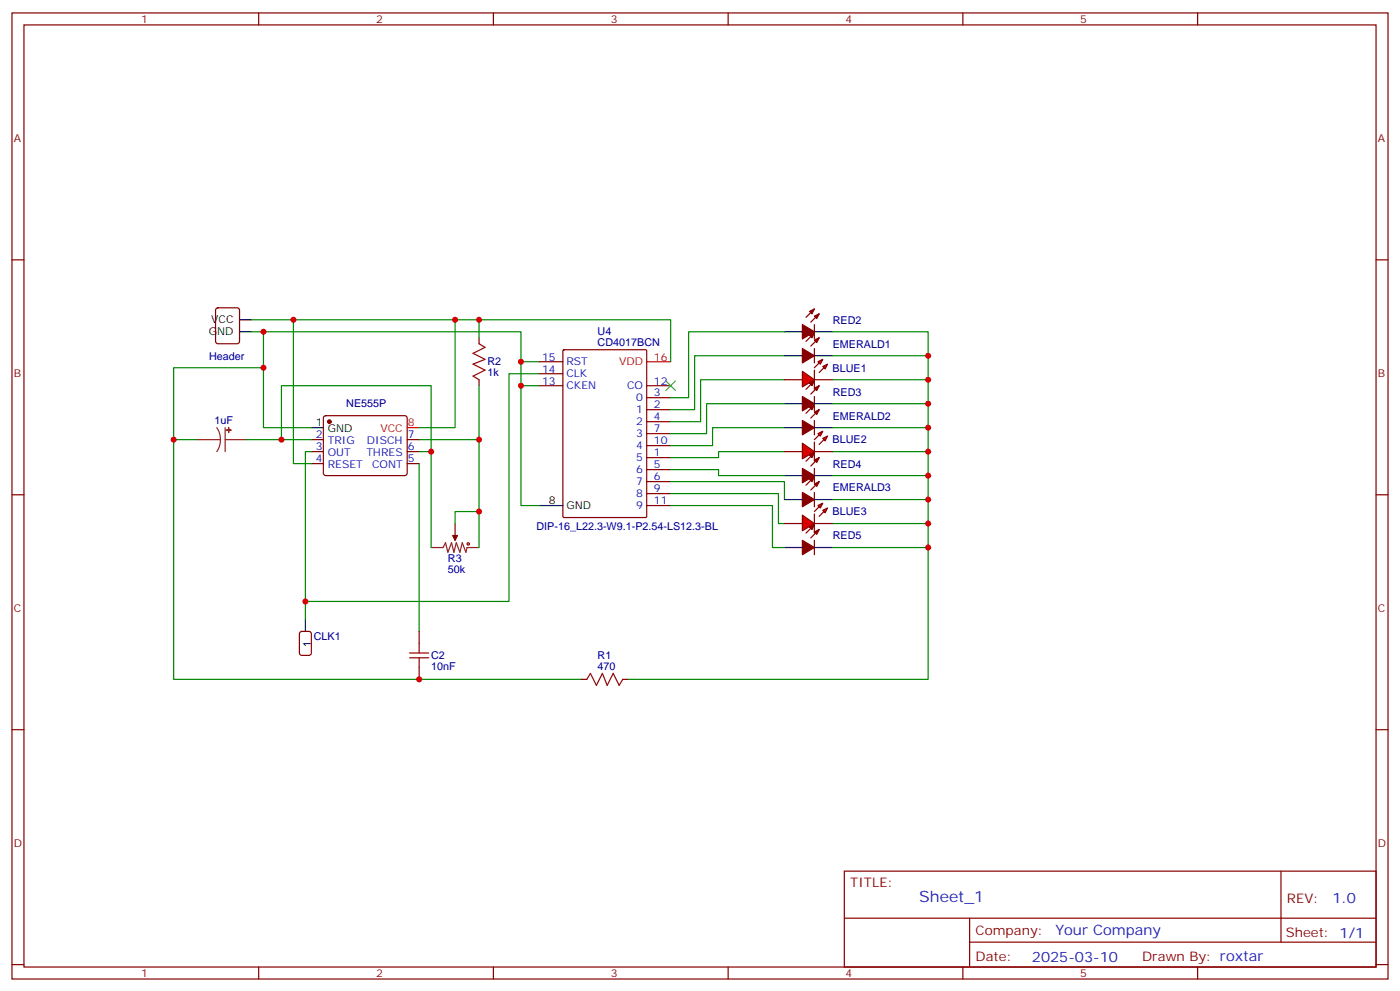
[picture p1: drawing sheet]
<svg xmlns="http://www.w3.org/2000/svg" width="412mm" height="292mm" viewBox="0 0 412 292" stroke-linecap="round" stroke-linejoin="round" font-family="sans-serif">
<g fill="none" stroke="#870000" stroke-width=".35">
<path d="M3.5 3.8h405.4v284.3h-405.4zM7.1 7.3h398.2v277.3h-398.2zM76.2 3.8v3.5M145.3 3.8v3.5M214.5 3.8v3.5M283.6 3.8v3.5M352.8 3.8v3.5M3.5 76.5h3.6M405.3 76.5h3.6M63.7 90.8l.5-.2h5.6l.7 .4 .1 9.5-.5 .6-5.9 .1-.6-.5-.1-9.4zM141.1 99.4v1.8M239.9 95.5v4.3"/>
<path d="M239.9 90.9l-2.5 2.5M239.9 98l-2.5 2.5M241.3 92.4l-2.5 2.4M241.3 99.4l-2.5 2.5M141.1 111.8v1.7M158.7 113.5h7.1M158.7 106.5h7.1M158.7 110h7.1M165.9 103.1l.3-.2h23.9l.4 .2v48.9l-.2 .3h-24.1l-.3-.2zM190.5 117.1h7.1M190.5 113.5h7.1M231.1 111.8h5.3"/>
<path d="M239.9 102.6v4.2M239.9 116.7v4.2M239.9 112.1l-2.5 2.5M239.9 119.2l-2.5 2.4M239.9 111.8h5.3M241.3 113.5l-2.5 2.5M91.7 129.4h3.5M91.7 132.9h3.5M91.7 136.5h3.5M95.5 122.5l.5-.2h23.2l.5 .2 .2 .5v16.6l-.7 .4-23.5-.1-.5-.6v-16.3zM119.9 129.4h3.6M119.9 132.9h3.6"/>
<path d="M119.9 136.5h3.6M190.5 134.7h7.1M190.5 120.6h7.1M190.5 124.1h7.1M190.5 138.2h7.1M190.5 127.6h7.1M190.5 131.2h7.1M239.9 123.8v4.2M239.9 137.9v4.2M239.9 133.3l-2.5 2.4M241.3 134.7l-2.5 2.5M241.3 120.6l-2.5 2.4"/>
<path d="M3.5 145.6h3.6M134.1 154.1v3.5M190.5 141.7h7.1M190.5 145.3h7.1M190.5 148.8h7.1M239.9 144.9v4.3M239.9 159v4.3M239.9 154.4l-2.5 2.5M239.9 140.3l-2.5 2.5M241.3 155.9l-2.5 2.4M241.3 141.7l-2.5 2.5M405.3 145.6h3.6"/>
<path d="M123.5 185.8v3.6M123.5 196.4v3.6M171.1 200h1.8M183.4 200h1.8M3.5 214.8h3.6M405.3 214.8h3.6M248.7 256.4h156.6v28.2h-156.6zM377.3 256.4v20.9M248.7 270.2h156.5M285.6 277.3h119.6M285.6 270.2v14.2M3.5 283.9h3.6"/>
<path d="M76.2 284.6v3.5M145.3 284.6v3.5M214.5 284.6v3.5M283.6 284.6v3.5M352.8 284.6v3.5M405.3 283.9h3.6"/>
</g>
<g fill="#870000" stroke="#870000" stroke-width=".35">
<path d="M133.3 157.6h1.5l-.7 1.4z"/>
<path d="M238.5 91.7l1.4-.8-.7 1.5z"/>
<path d="M239.9 93.1l1.4-.7-.7 1.4z"/>
<path d="M236.4 95.5l3.5 2.1-3.5 2.2z"/>
<path d="M238.5 112.8l1.4-.7-.7 1.4z"/>
<path d="M239.9 114.2l1.4-.7-.7 1.4z"/>
<path d="M236.4 116.7l3.5 2.1-3.5 2.1z"/>
<path d="M238.5 134l1.4-.7-.7 1.4z"/>
<path d="M239.9 135.4l1.4-.7-.7 1.4z"/>
<path d="M236.4 137.9l3.5 2.1-3.5 2.1z"/>
<path d="M238.5 155.2l1.4-.8-.7 1.5z"/>
<path d="M239.9 156.6l1.4-.7-.7 1.4z"/>
<path d="M236.4 159l3.5 2.1-3.5 2.2z"/>
<path d="M238.5 98.7l1.4-.7-.7 1.4z"/>
<path d="M239.9 100.1l1.4-.7-.7 1.4z"/>
<path d="M236.4 102.6l3.5 2.1-3.5 2.1z"/>
<path d="M238.5 119.9l1.4-.7-.7 1.4z"/>
<path d="M239.9 121.3l1.4-.7-.7 1.4z"/>
<path d="M236.4 123.8l3.5 2.1-3.5 2.1z"/>
<path d="M238.5 141l1.4-.7-.7 1.4z"/>
<path d="M239.9 142.5l1.4-.8-.7 1.5z"/>
<path d="M236.4 144.9l3.5 2.1-3.5 2.2z"/>
<circle cx="97" cy="124.1" r=".53"/>
</g>
<g fill="none" stroke="#000" stroke-width=".35">
<path d="M70.6 97.6h3.5M70.6 94.1h3.5M231.1 97.6h5.3M239.9 97.6h5.3M231.1 118.8h5.3M231.1 104.7h5.3M239.9 118.8h5.3M239.9 104.7h5.3M91.7 125.9h3.5M231.1 125.9h5.3M231.1 140h5.3M239.9 125.9h5.3"/>
<path d="M239.9 140h5.3M158.7 148.8h7.1M231.1 147h5.3M239.9 147h5.3M231.1 161.1h5.3M239.9 161.1h5.3M90 182.3v3.5"/>
</g>
<path d="M190.5 106.5h7.1M119.9 125.9h3.6" fill="none" stroke="#f00" stroke-width=".35"/>
<path d="M134.1 157.6v1.4M127 161.1h3.5l.7-1.4 .7 2.9 1.1-2.9 .7 2.9 .7-2.9 1.1 2.9 .7-2.9 1 2.9 .4-1.5h3.5" fill="none" stroke="#8c2424" stroke-width=".35"/>
<g fill="none" stroke="#a10000" stroke-width=".35">
<path d="M141.1 101.2l1.8 1-3.6 1.8 3.6 1.8-3.6 1.4 3.6 1.7-3.6 1.8 1.8 1.1M120.6 193.6h5.7M120.6 192.2h5.7M123.5 189.4v2.8M123.5 193.6v2.8M172.9 200l1-1.8 1.8 3.5 1.7-3.5 1.5 3.5 1.7-3.5 1.8 3.5 1-1.7"/>
<circle cx="137.9" cy="160.1" r=".35"/>
</g>
<path d="M88.4 186l.5-.2h2.1l.7 .5v5.9l-.4 .6-2.4 .1-.7-.5v-5.9z" fill="none" stroke="#900" stroke-width=".35"/>
<path d="M196.1 112.1l2.9 2.8M199 112.1l-2.9 2.8" fill="none" stroke="#3c3" stroke-width=".35"/>
<g fill="none" stroke="#008700" stroke-width=".35">
<path d="M74.1 94.1h123.5v12.4M74.1 97.6h79.4v8.9h5.2M77.6 97.6v28.3h14.1M86.4 94.1v42.4h5.3M134.1 94.1v31.8h-10.6M141.1 94.1v5.3M231.1 97.6h-28.3v19.5h-5.2M245.2 97.6h28.2v7.1h-28.2M77.6 108.2h-26.4v21.2h7M141.1 113.5v15.9h-17.6M153.5 106.5v7h5.2M153.5 113.5v35.3h5.2"/>
<path d="M158.7 110h-8.8v67h-59.9M231.1 104.7h-26.5v15.9h-7M231.1 111.8h-24.7v12.3h-8.8M231.1 118.8h-23v8.8h-10.5M273.4 104.7v7.1h-28.2M273.4 111.8v7h-28.2M273.4 118.8v7.1h-28.2M51.2 129.4v70.6h119.9M72.3 129.4h19.4M82.9 129.4v-15.9h44.1v19.4M91.7 132.9h-1.7v49.4M123.5 132.9h3.5v28.2"/>
<path d="M123.5 136.5v49.3M141.1 129.4v31.7M197.6 138.2h14.1v1.8h19.4M231.1 125.9h-21.2v5.3h-12.3M231.1 132.9h-19.4v1.8h-14.1M273.4 125.9v7h-28.2M273.4 132.9v7.1h-28.2M273.4 140v7h-28.2M141.1 150.6h-7v3.5M197.6 141.7h33.5v5.3M197.6 145.3h31.7v8.8h1.8M197.6 148.8h29.9v12.3h3.6"/>
<path d="M273.4 147v7.1h-28.2M273.4 154.1v7h-28.2M273.4 161.1v38.9h-88.2"/>
</g>
<g fill="#f00" stroke="#870000" stroke-width=".35">
<path d="M242.4 107.9l1.4-.7-.7 1.4z"/>
<path d="M240.9 106.5l1.5-.7-.7 1.4z"/>
</g>
<g fill="#870000" stroke="#870000" stroke-width=".35">
<path d="M242.7 108.2l-1.4 1.4z"/>
<path d="M239.9 108.2l1.4-1.4z"/>
</g>
<g fill="#f00" stroke="#870000" stroke-width=".35">
<path d="M239.9 108.9v5.7z"/>
<path d="M236.4 109.3l3.5 2.5-3.5 2.1z"/>
</g>
<path d="M231.1 132.9h5.3M239.9 132.9h5.3" fill="none" stroke="#870000" stroke-width=".35"/>
<g fill="#f00" stroke="#870000" stroke-width=".35">
<path d="M242.4 129l1.4-.7-.7 1.5z"/>
<path d="M240.9 127.6l1.5-.7-.7 1.4z"/>
</g>
<g fill="#870000" stroke="#870000" stroke-width=".35">
<path d="M241.3 130.8l1.4-1.4z"/>
<path d="M239.9 129.4l1.4-1.4z"/>
</g>
<g fill="#f00" stroke="#870000" stroke-width=".35">
<path d="M239.9 130.1v5.6z"/>
<path d="M236.4 130.5l3.5 2.4-3.5 2.1z"/>
</g>
<path d="M231.1 154.1h5.3M239.9 154.1h5.3" fill="none" stroke="#870000" stroke-width=".35"/>
<g fill="#f00" stroke="#870000" stroke-width=".35">
<path d="M242.4 150.2l1.4-.7-.7 1.4z"/>
<path d="M240.9 148.8l1.5-.7-.7 1.4z"/>
</g>
<g fill="#870000" stroke="#870000" stroke-width=".35">
<path d="M241.3 152l1.4-1.4z"/>
<path d="M239.9 150.6l1.4-1.4z"/>
</g>
<g fill="#f00" stroke="#870000" stroke-width=".35">
<path d="M239.9 151.3v5.6z"/>
<path d="M236.4 151.6l3.5 2.5-3.5 2.1z"/>
</g>
<path d="M58.2 129.4h6.7M63.9 125.9l.8 1.6 .2 1.9M64.9 129.4l-.2 1.9-.8 1.6M66.3 129.4h6M66.3 125.9v7" fill="none" stroke="#8c2424" stroke-width=".35"/>
<g fill="#8c2424" stroke="#8c2424" stroke-width=".35">
<path d="M67.3 125.9l.1 1.4z"/>
<path d="M66.7 126.6h1.4z"/>
</g>
<g fill="#c00">
<circle cx="153.5" cy="106.5" r=".88"/>
<circle cx="153.5" cy="113.5" r=".88"/>
<circle cx="141.1" cy="129.4" r=".88"/>
<circle cx="141.1" cy="150.6" r=".88"/>
<circle cx="127" cy="132.9" r=".88"/>
<circle cx="82.9" cy="129.4" r=".88"/>
<circle cx="141.1" cy="94.1" r=".88"/>
<circle cx="77.6" cy="97.6" r=".88"/>
<circle cx="86.4" cy="94.1" r=".88"/>
<circle cx="77.6" cy="108.2" r=".88"/>
<circle cx="90" cy="177" r=".88"/>
<circle cx="51.2" cy="129.4" r=".88"/>
<circle cx="134.1" cy="94.1" r=".88"/>
<circle cx="273.4" cy="111.8" r=".88"/>
<circle cx="273.4" cy="118.8" r=".88"/>
<circle cx="273.4" cy="125.9" r=".88"/>
<circle cx="273.4" cy="132.9" r=".88"/>
<circle cx="273.4" cy="140" r=".88"/>
<circle cx="273.4" cy="147" r=".88"/>
<circle cx="273.4" cy="154.1" r=".88"/>
<circle cx="273.4" cy="161.1" r=".88"/>
<circle cx="273.4" cy="104.7" r=".88"/>
<circle cx="123.5" cy="200" r=".88"/>
</g>
<text font-size="4.6" fill="#00f" x="270.8" y="265.4">Sheet_1</text>
<g font-size="4.2" fill="#00f">
<text x="392.5" y="265.7">1.0</text>
<text x="310.9" y="275.2">Your Company</text>
<text x="304" y="283">2025-03-10</text>
</g>
<g font-size="3.9" fill="#800">
<text x="250.5" y="261">TITLE:</text>
<text x="379.1" y="265.7">REV:</text>
<text x="287.4" y="275.2">Company:</text>
<text x="378.7" y="275.8">Sheet: 1/1</text>
<text x="287.4" y="282.9">Date:</text>
<text x="336.4" y="282.9">Drawn By: roxtar</text>
</g>
<g font-size="3.2" fill="#800">
<text x="41.6" y="6.8">1</text>
<text x="110.8" y="6.8">2</text>
<text x="179.9" y="6.8">3</text>
<text x="249.1" y="6.8">4</text>
<text x="318.2" y="6.8">5</text>
<text x="4.1" y="41.9">A</text>
<text x="405.9" y="41.9">A</text>
<text x="4.1" y="111.1">B</text>
<text x="405.9" y="111.1">B</text>
<text x="4.1" y="180.2">C</text>
<text x="405.9" y="180.2">C</text>
<text x="4.1" y="249.3">D</text>
<text x="405.9" y="249.3">D</text>
<text x="41.6" y="287.6">1</text>
<text x="110.8" y="287.6">2</text>
<text x="179.9" y="287.6">3</text>
<text x="249.1" y="287.6">4</text>
<text x="318.2" y="287.6">5</text>
</g>
<g font-size="3.2">
<text x="62.2" y="95.2">VCC</text>
<text x="61.5" y="98.7">GND</text>
<text x="93.1" y="125.5">1</text>
<text x="96.6" y="127.3">GND</text>
<text x="161.7" y="148.4">8</text>
<text x="166.9" y="149.9">GND</text>
<text x="91.5" y="190.4" transform="rotate(-90 91.5 190.4)">1</text>
</g>
<g font-size="3.2" fill="#000080">
<text x="245.3" y="95.3">RED2</text>
<text x="176" y="101.8">CD4017BCN</text>
<text x="176" y="98.6">U4</text>
<text x="61.6" y="106">Header</text>
<text x="143.6" y="107.5">R2</text>
<text x="245.3" y="102.3">EMERALD1</text>
<text x="143.6" y="110.7">1k</text>
<text x="245.3" y="109.4">BLUE1</text>
<text x="102" y="119.9">NE555P</text>
<text x="245.3" y="116.4">RED3</text>
<text x="63.2" y="124.8">1uF</text>
<text x="245.3" y="123.5">EMERALD2</text>
<text x="245.3" y="130.5">BLUE2</text>
<text x="245.3" y="137.6">RED4</text>
<text x="245.3" y="144.7">EMERALD3</text>
<text x="158" y="155.9">DIP-16_L22.3-W9.1-P2.54-LS12.3-BL</text>
<text x="245.3" y="151.7">BLUE3</text>
<text x="245.3" y="158.8">RED5</text>
<text x="132" y="165.4">R3</text>
<text x="131.9" y="168.6">50k</text>
<text x="92.4" y="188.4">CLK1</text>
<text x="127" y="197.2">10nF</text>
<text x="127" y="194">C2</text>
<text x="176.1" y="197.1">470</text>
<text x="176.1" y="194">R1</text>
</g>
<g font-size="3.2" fill="#00f">
<text x="159.7" y="106.1">15</text>
<text x="166.9" y="107.5">RST</text>
<text x="159.7" y="109.6">14</text>
<text x="159.7" y="113.2">13</text>
<text x="166.9" y="111.1">CLK</text>
<text x="192.6" y="113.2">12</text>
<text x="166.9" y="114.6">CKEN</text>
<text x="184.7" y="114.6">CO</text>
<text x="187.4" y="118.1">0</text>
<text x="192.6" y="116.7">3</text>
<text x="187.4" y="121.6">1</text>
<text x="187.4" y="125.2">2</text>
<text x="192.6" y="120.2">2</text>
<text x="192.6" y="123.8">4</text>
<text x="93.1" y="129">2</text>
<text x="96.6" y="130.8">TRIG</text>
<text x="108.1" y="130.8">DISCH</text>
<text x="120.1" y="129">7</text>
<text x="187.4" y="128.7">3</text>
<text x="192.6" y="127.3">7</text>
<text x="192.6" y="130.8">10</text>
<text x="93.1" y="132.6">3</text>
<text x="93.1" y="136.1">4</text>
<text x="96.6" y="134.3">OUT</text>
<text x="96.6" y="137.9">RESET</text>
<text x="107.9" y="134.3">THRES</text>
<text x="109.6" y="137.9">CONT</text>
<text x="120.1" y="136.1">5</text>
<text x="120.1" y="132.6">6</text>
<text x="187.4" y="135.7">5</text>
<text x="187.4" y="132.2">4</text>
<text x="192.6" y="134.3">1</text>
<text x="192.6" y="137.9">5</text>
<text x="187.4" y="139.3">6</text>
<text x="187.4" y="142.8">7</text>
<text x="192.6" y="141.4">6</text>
<text x="187.4" y="146.3">8</text>
<text x="187.4" y="149.9">9</text>
<text x="192.6" y="144.9">9</text>
<text x="192.6" y="148.4">11</text>
</g>
<g font-size="3.2" fill="#f00">
<text x="182.4" y="107.5">VDD</text>
<text x="192.6" y="106.1">16</text>
<text x="120.1" y="125.5">8</text>
<text x="112" y="127.3">VCC</text>
</g>
</svg>
